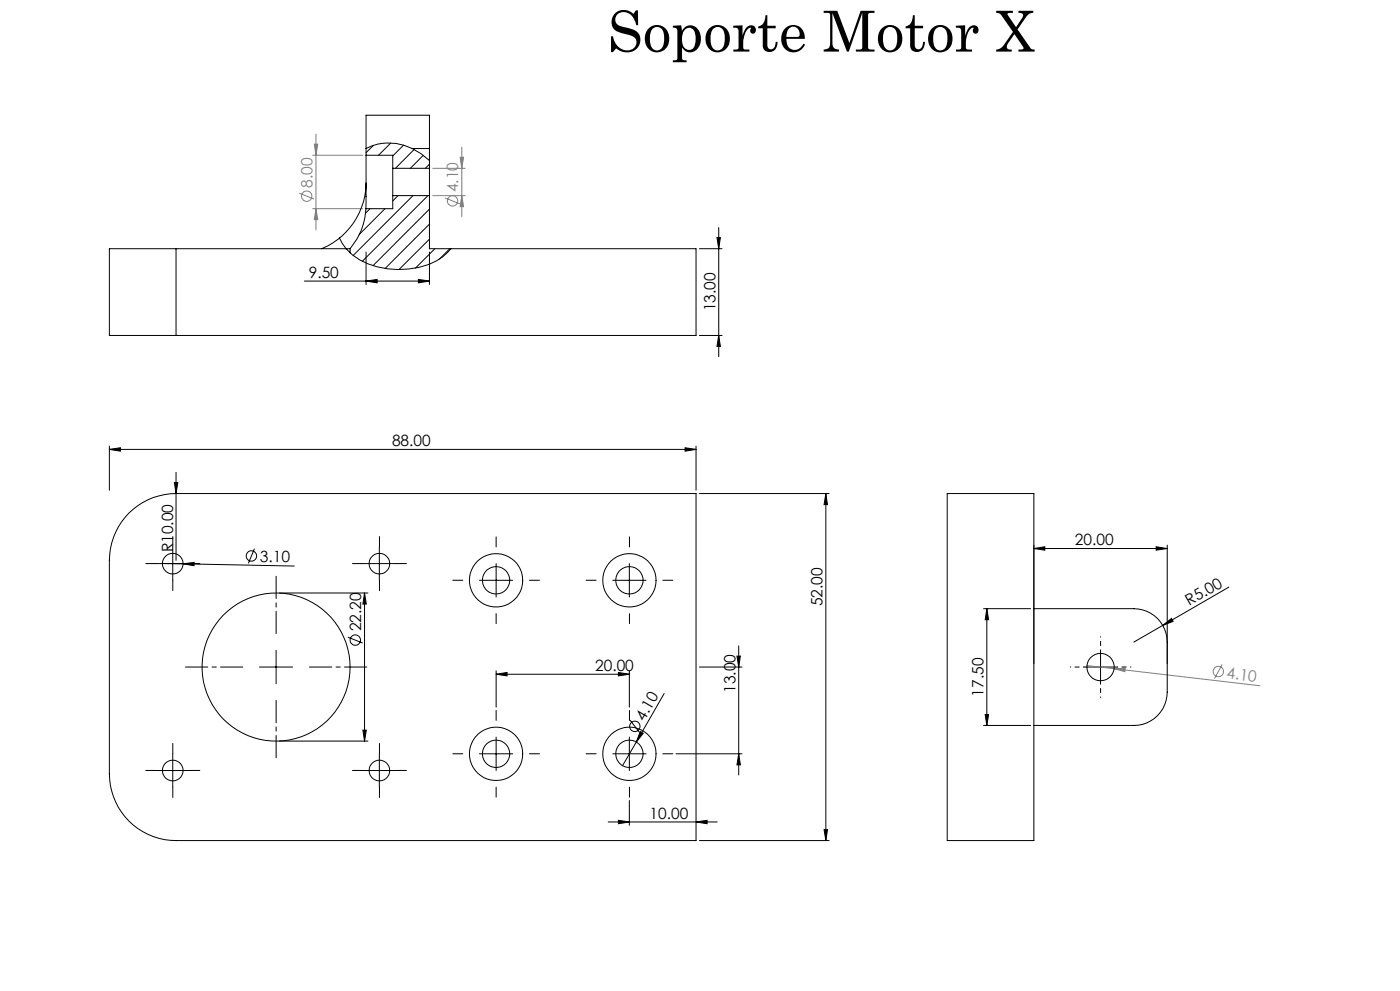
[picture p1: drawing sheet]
<svg xmlns="http://www.w3.org/2000/svg" width="420mm" height="297mm" viewBox="0 0 420 297" stroke-linecap="round" stroke-linejoin="round" font-family="sans-serif">
<g fill="none" stroke="#000" stroke-width=".3">
<path d="M109.8 75.5v9.8M128.8 75.5v9.8M209.8 74.5h6.8M215.1 71.2h1l-.5 3.3zM215.6 68.2v38.7M91.3 84.2h37.5M109.8 84.2l3.3-.5v1.1zM125.5 83.7l3.3 .5-3.3 .6zM209.8 100.5h6.8M215.6 100.5l.5 3.3h-1zM32.8 134.7l3.3-.5v1zM32.8 133.7v13.2"/>
<path d="M32.8 134.7h176M205.5 134.2l3.3 .5-3.3 .5zM208.8 133.7v13.2M52.3 144.6h1l-.5 3.3zM52.8 141.6v26.3M209.8 147.9h38.9M247.8 147.9l.4 3.3h-1zM247.8 147.9v104M46.8 168.9h10M48.7 168.9l6.2 .1M51.8 163.9v10M54.9 169l3.3-.4v.9z"/>
<path d="M54.9 169l33.4 .6M76.3 164.4l-1.8 4.4M83.8 177.7h26.6M108.8 168.9h10M109.4 177.7l.5 3.3h-1zM109.4 177.7v44.4M113.8 163.9v10M143.8 173.9h10M148.8 168.9v10M183.8 173.9h10M188.8 168.9v10M310.2 164.4l3.2-.5v1z"/>
<path d="M310.2 163.4v35.5M310.2 164.4h40M346.9 163.9l3.3 .5-3.3 .5zM350.2 163.4v35.5M368.7 176l-19.9 11.4M77.8 199.9h10M82.8 194.9v10M104.4 191l4.4 1.7M209.8 199.9h12.8M221.1 196.6h1l-.5 3.3zM221.6 193.6v38.7M295.1 182.4h14.1"/>
<path d="M296.1 182.4l.5 3.3h-1zM296.1 182.4v35M325.2 199.9h10M330.2 194.9v10M348.8 187.4l2.6-2.1 .5 .9zM348.8 187.4l-8.7 5M108.9 218.8h1l-.5 3.3zM148.8 202.1l3.3-.6v1.1zM148.8 201v10.9M148.8 202.1h40M185.5 201.5l3.3 .6-3.3 .5zM188.8 201v10.9"/>
<path d="M189 215.8l2.9 3.8M192.1 219.2l.9 .6-2.1 2.6zM199.2 207.9l-8.3 14.5M295.1 217.4h14.1M295.6 214.1h1l-.5 3.3zM46.8 230.9h10M51.8 225.9v10M83.8 222.1h26.6M108.8 230.9h10M113.8 225.9v10M143.8 225.9h10M148.8 220.9v10"/>
<path d="M183.8 225.9h10M188.8 220.9v10M188.8 239.9v7.4M190.9 222.4l-4.1 7.1M202.8 225.9h19.8M221.6 225.9l.5 3.3h-1zM182.5 246.3h32.7M185.5 245.8l3.3 .5-3.3 .6zM208.8 246.3l3.3-.5v1.1zM209.8 251.9h38.9M247.2 248.6h1l-.4 3.3z"/>
<circle cx="75.4" cy="166.6" r="1.56"/>
<circle cx="106.6" cy="191.8" r="1.56"/>
<circle cx="190.4" cy="217.7" r="1.57"/>
</g>
<g fill="none" stroke="#808080" stroke-width=".3">
<path d="M89.8 57.9l4.4 1.8M93.8 46.5h15M94.3 43.2h1l-.5 3.3zM94.8 40.2v28.7M129.8 50.4h9.8M129.8 58.6h9.8M133.5 59.3l4.5 1.8M138 47.1h1.1l-.6 3.3zM138.5 44.1v20.9M138.5 58.6l.6 3.3h-1.1zM93.8 62.5h15M94.8 62.5l.5 3.3h-1z"/>
<path d="M326.1 199.5l51.9 6M366.6 199.1l-2.3 4.3M334.2 200.4l3.4-.1-.1 1z"/>
<circle cx="92" cy="58.8" r="1.56"/>
<circle cx="135.8" cy="60.2" r="1.56"/>
<circle cx="365.5" cy="201.3" r="1.54"/>
</g>
<g fill="none" stroke="#000" stroke-width=".3" stroke-dasharray="15.2 1.3 1.3 1.3">
<path d="M46.8 168.9h-3.1M51.8 163.9v-3.1M51.8 173.9v3.1M56.8 168.9h3.1M108.8 168.9h-3.1M113.8 163.9v-3.1M113.8 173.9v3.1M118.8 168.9h3.1M138.8 173.9h-3M148.8 163.9v-3M158.8 173.9h3M178.8 173.9h-3"/>
<path d="M188.8 163.9v-3M198.8 173.9h3M148.8 183.9v3M188.8 183.9v3M148.8 215.9v-3M188.8 215.9v-3M46.8 230.9h-3.1M51.8 225.9v-3.1M51.8 235.9v3.1M56.8 230.9h3.1M108.8 230.9h-3.1M113.8 225.9v-3.1"/>
<path d="M113.8 235.9v3.1M118.8 230.9h3.1M138.8 225.9h-3M148.8 235.9v3M158.8 225.9h3M178.8 225.9h-3M188.8 235.9v3M198.8 225.9h3"/>
</g>
<path d="M72.8 199.9h-17.2M82.8 189.9v-17.2M92.8 199.9h17.2M82.8 209.9v17.2" fill="none" stroke="#000" stroke-width=".3" stroke-dasharray="15.2 1.3 1.3 1.3" stroke-dashoffset="8.5"/>
<path d="M325.2 199.9h-4.1M330.2 194.9v-4.1M335.2 199.9h4.1M330.2 204.9v4.1" fill="none" stroke="#000" stroke-width=".3" stroke-dasharray="15.2 1.3 1.3 1.3" stroke-dashoffset="15.1"/>
<g fill="#000">
<path d="M54.9 169l3.3-.4v.9zM348.8 187.4l2.6-2.1 .5 .9zM192.1 219.2l.9 .6-2.1 2.6z"/>
<path d="M125.5 83.7l3.3 .5-3.3 .6zM109.8 84.2l3.3-.5v1.1z"/>
<path d="M205.5 134.2l3.3 .5-3.3 .5zM32.8 134.7l3.3-.5v1z"/>
<path d="M247.8 147.9l.4 3.3h-1zM247.2 248.6h1l-.4 3.3zM215.1 71.2h1l-.5 3.3zM215.6 100.5l.5 3.3h-1zM296.1 182.4l.5 3.3h-1zM295.6 214.1h1l-.5 3.3z"/>
<path d="M148.8 202.1l3.3-.6v1.1zM185.5 201.5l3.3 .6-3.3 .5zM310.2 164.4l3.2-.5v1zM346.9 163.9l3.3 .5-3.3 .5z"/>
<path d="M108.9 218.8h1l-.5 3.3zM109.4 177.7l.5 3.3h-1zM52.3 144.6l.5 3.3 .5-3.3z"/>
<path d="M221.6 225.9l.5 3.3h-1zM221.1 196.6h1l-.5 3.3z"/>
<path d="M185.5 245.8l3.3 .5-3.3 .6zM208.8 246.3l3.3-.5v1.1z"/>
</g>
<g fill="#808080">
<path d="M334.2 200.4l3.4-.1-.1 1z"/>
<path d="M94.8 62.5l.5 3.3h-1zM94.3 43.2h1l-.5 3.3z"/>
<path d="M138 47.1h1.1l-.6 3.3zM138.5 58.6l.6 3.3h-1.1z"/>
</g>
<g fill="none" stroke="#000" stroke-width=".3">
<path d="M109.8 44.5v-10h19v10M109.8 44.5a15 15 0 0 1 13.9 0M109.8 54.8a21.5 21.5 0 0 1-8 16.6M109.8 46.5v16M109.8 46.5h8v3.9M109.8 44.5v2M112 43.6l-2.2 2.2M117.2 42.9l-3.6 3.6M117.8 50.4v8.2M117.8 58.6v3.9h-8M117.8 58.6h11M117.8 50.4h11"/>
<path d="M119.4 58.6l-1.6 1.6M121.1 43.5l-3.3 3.2M123.7 44.5l2.7 1.6 2.4 2M123.7 44.5h5.1M123.9 58.6l-18 18M124.2 44.8l-5.6 5.6M127 46.6l-3.9 3.8M128.4 58.6l-19.7 19.7M128.8 49.2l-1.2 1.2M128.8 50.4v8.2M128.8 58.6v15.9h80v26h-156M128.8 44.5v5.9"/>
<path d="M52.8 74.5h-20v26h20M52.8 74.5v26M52.8 74.5h51M96.5 74.5a21.2 21.2 0 0 0 5.3-3.1l2 3.1M103.8 74.5a20.7 20.7 0 0 0 15.7 6.3 19.9 19.9 0 0 0 15-5.3l.7-1M103.9 74.5h1.1M105 74.5v1.3M109.8 62.5a19.8 19.8 0 0 1-4.8 12M111 62.5l-1.4 1.4M115.5 62.5l-7.8 7.8M128.8 62.7l-16.9 16.9M128.8 67.2l-13.3 13.3"/>
<path d="M128.8 71.7l-9.1 9.1M130.5 74.5l-5.9 5.9M134.9 74.5l-3.1 3.2M38.7 153.8a20.1 20.1 0 0 1 14.1-5.9h156v104h-156a20 20 0 0 1-20-20v-64a20.3 20.3 0 0 1 5.9-14.1zM284.2 147.9h26v104h-26zM310.2 182.4h29.9a10 10 0 0 1 10.1 10v15a10 10 0 0 1-10.1 10h-29.9"/>
<circle cx="51.8" cy="168.9" r="3.1"/>
<circle cx="113.8" cy="168.9" r="3.1"/>
<circle cx="148.8" cy="173.9" r="8"/>
<circle cx="148.8" cy="173.9" r="4.1"/>
<circle cx="188.8" cy="173.9" r="8"/>
<circle cx="188.8" cy="173.9" r="4.1"/>
<circle cx="82.8" cy="199.9" r="22.2"/>
<circle cx="330.2" cy="199.9" r="4.1"/>
<circle cx="51.8" cy="230.9" r="3.1"/>
<circle cx="113.8" cy="230.9" r="3.1"/>
<circle cx="148.8" cy="225.9" r="8"/>
<circle cx="148.8" cy="225.9" r="4.1"/>
<circle cx="188.8" cy="225.9" r="8"/>
<circle cx="188.8" cy="225.9" r="4.1"/>
</g>
<text font-size="16.9" x="182.2" y="15.5">Soporte Motor X</text>
<g font-size="4.7" fill="#808080">
<text x="93.7" y="56.2" transform="rotate(-90 93.7 56.2)">8.00</text>
<text x="137.5" y="57.6" transform="rotate(-90 137.5 57.6)">4.10</text>
<text x="367.9" y="203.2" transform="rotate(7 367.9 203.2)">4.10</text>
</g>
<g font-size="4.7">
<text x="92.6" y="83.2">9.50</text>
<text x="214.6" y="93.3" transform="rotate(-90 214.6 93.3)">13.00</text>
<text x="117.6" y="133.7">88.00</text>
<text x="51.9" y="165.5" transform="rotate(-90 51.9 165.5)">R10.00</text>
<text x="322.5" y="163.3">20.00</text>
<text x="78" y="168.4" transform="rotate(1 78 168.4)">3.10</text>
<text x="246.7" y="181.7" transform="rotate(-90 246.7 181.7)">52.00</text>
<text x="356.8" y="181.7" transform="rotate(-30 356.8 181.7)">R5.00</text>
<text x="108.3" y="189.2" transform="rotate(-90 108.3 189.2)">22.20</text>
<text x="178.5" y="201">20.00</text>
<text x="220.6" y="207.7" transform="rotate(-90 220.6 207.7)">13.00</text>
<text x="295.1" y="208.8" transform="rotate(-90 295.1 208.8)">17.50</text>
<text x="193.2" y="216.3" transform="rotate(-60 193.2 216.3)">4.10</text>
<text x="194.9" y="245.3">10.00</text>
</g>
</svg>
